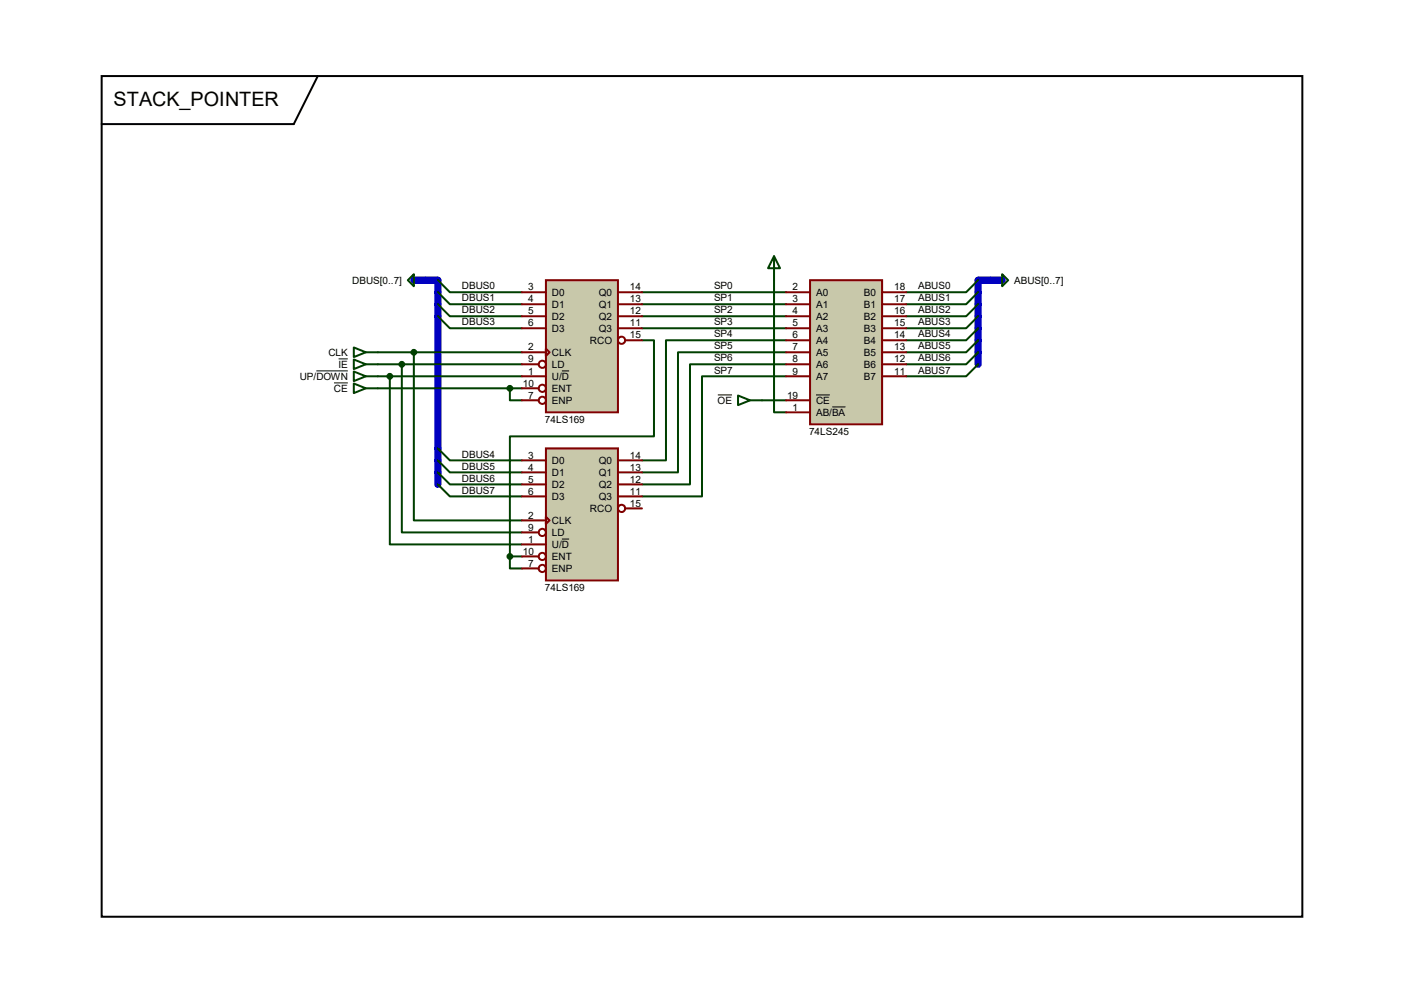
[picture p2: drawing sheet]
<svg xmlns="http://www.w3.org/2000/svg" width="297mm" height="210mm" viewBox="0 0 297 210" stroke-linecap="round" stroke-linejoin="round" font-family="sans-serif">
<path d="M90.1 59.3h2.5v43.1M209.5 59.3h-2.6v17.7" fill="none" stroke="#0000c0" stroke-width="1.5"/>
<g fill="none" stroke="#004000" stroke-width=".42">
<path d="M92.6 59.3l2.6 2.5h15.2M163.7 59.3v27.9h2.6M206.9 59.3l-2.5 2.5h-12.7M79.9 74.5h30.5M79.9 77h30.5M79.9 79.6h30.5M82.5 79.6v35.5h27.9M85 77v35.6h25.4M87.5 74.5v35.6h22.9M92.6 61.8l2.6 2.5h15.2M92.6 64.3l2.6 2.6h15.2M92.6 66.9l2.6 2.5h15.2"/>
<path d="M135.8 72h2.5v20.3h-30.4v25.4M135.8 61.8h30.5M135.8 64.3h30.5M135.8 66.9h30.5M135.8 69.4h30.5M166.3 72h-25.4v25.4h-5.1M166.3 74.5h-22.9v25.4h-7.6M166.3 77h-20.3v25.4h-10.2M166.3 79.6h-17.8v25.4h-12.7M206.9 77l-2.5 2.6h-12.7M206.9 74.5l-2.5 2.5h-12.7M206.9 72l-2.5 2.5h-12.7"/>
<path d="M206.9 69.4l-2.5 2.6h-12.7M206.9 66.9l-2.5 2.5h-12.7M206.9 64.3l-2.5 2.6h-12.7M206.9 61.8l-2.5 2.5h-12.7M79.9 82.1h30.5M92.6 94.8l2.6 2.6h15.2M92.6 97.4l2.6 2.5h15.2M92.6 99.9l2.6 2.5h15.2M107.9 82.1v2.6h2.5M161.2 84.7h5.1M92.6 102.4l2.6 2.6h15.2M107.9 117.7v2.5h2.5"/>
<path d="M107.9 117.7h2.5"/>
</g>
<path d="M21.5 16.1h254v177.8h-254zM67.2 16.1l-5.1 10.1h-40.6" fill="none" stroke="#000" stroke-width=".42"/>
<path d="M115.5 59.3h15.2v27.9h-15.2z" fill="#c8c8aa" stroke="#800000" stroke-width=".42"/>
<g fill="none" stroke="#800000" stroke-width=".42">
<path d="M110.4 61.8h5.1M110.4 64.3h5.1M110.4 66.9h5.1M110.4 69.4h5.1M110.4 74.5h5.1M110.4 77h3.6M110.4 79.6h5.1M115.5 73.7l.7 .8-.7 .8zM130.7 61.8h5.1M130.7 64.3h5.1M130.7 66.9h5.1M130.7 69.4h5.1"/>
<path d="M132.2 72h3.6M110.4 82.1h3.6M110.4 84.7h3.6"/>
<circle cx="114.7" cy="77" r=".76"/>
<circle cx="131.5" cy="72" r=".76"/>
<circle cx="114.7" cy="84.7" r=".76"/>
<circle cx="114.7" cy="82.1" r=".76"/>
</g>
<path d="M118.9 78.4h1.5" fill="none" stroke="#000" stroke-width=".21"/>
<path d="M115.5 94.8h15.2v28h-15.2z" fill="#c8c8aa" stroke="#800000" stroke-width=".42"/>
<g fill="none" stroke="#800000" stroke-width=".42">
<path d="M110.4 97.4h5.1M110.4 99.9h5.1M130.7 97.4h5.1M130.7 99.9h5.1M110.4 102.4h5.1M110.4 105h5.1M110.4 110.1h5.1M110.4 112.6h3.6M110.4 115.1h5.1M110.4 117.7h3.6M115.5 109.3l.7 .8-.7 .7zM130.7 102.4h5.1"/>
<path d="M130.7 105h5.1M132.2 107.5h3.6M110.4 120.2h3.6"/>
<circle cx="114.7" cy="112.6" r=".76"/>
<circle cx="114.7" cy="117.7" r=".76"/>
<circle cx="131.5" cy="107.5" r=".76"/>
<circle cx="114.7" cy="120.2" r=".76"/>
</g>
<path d="M118.9 114h1.5" fill="none" stroke="#000" stroke-width=".21"/>
<circle cx="107.9" cy="117.7" r=".51" fill="#004000" stroke="#004000" stroke-width=".42"/>
<path d="M171.4 59.3h15.2v30.4h-15.2z" fill="#c8c8aa" stroke="#800000" stroke-width=".42"/>
<g fill="none" stroke="#800000" stroke-width=".42">
<path d="M166.3 61.8h5.1M166.3 64.3h5.1M166.3 66.9h5.1M166.3 69.4h5.1M166.3 72h5.1M166.3 74.5h5.1M166.3 77h5.1M166.3 79.6h5.1M186.6 61.8h5.1M186.6 64.3h5.1M186.6 66.9h5.1M186.6 69.4h5.1"/>
<path d="M186.6 72h5.1M186.6 74.5h5.1M186.6 77h5.1M186.6 79.6h5.1M166.3 84.7h5.1M166.3 87.2h5.1"/>
</g>
<path d="M66.9 78.4h6.7M71.6 75.9h2M70.7 81h2.9M151.8 83.5h3.1M172.6 83.5h3M176.1 86.1h2.8" fill="none" stroke="#000" stroke-width=".21"/>
<g fill="none" stroke="#004000" stroke-width=".42">
<path d="M86.3 59.3l1.2-1.3v2.5zM163.7 54.2l1.3 2.5h-2.5zM163.7 54.2v5.1M212 58l1.3 1.3-1.3 1.2zM74.8 73.5l2.6 1-2.6 1zM74.8 76l2.6 1-2.6 1.1zM74.8 78.6l2.6 1-2.6 1zM77.4 74.5h2.5M77.4 77h2.5M77.4 79.6h2.5M74.8 81.1l2.6 1-2.6 1zM77.4 82.1h2.5"/>
<path d="M156.1 83.7l2.6 1-2.6 1zM158.7 84.7h2.5"/>
</g>
<path d="M87.5 59.3h2.6M209.5 59.3h2.5" fill="none" stroke="#0000c0" stroke-width="1.5"/>
<g fill="#004000" stroke="#004000" stroke-width=".42">
<circle cx="87.5" cy="74.5" r=".51"/>
<circle cx="85" cy="77" r=".51"/>
<circle cx="82.5" cy="79.6" r=".51"/>
<circle cx="107.9" cy="82.1" r=".51"/>
</g>
<text font-size="4.2" x="24" y="22.4">STACK_POINTER</text>
<g font-size="2.1">
<text x="74.5" y="60">DBUS[0..7]</text>
<text x="97.7" y="61.2">DBUS0</text>
<text x="97.7" y="63.8">DBUS1</text>
<text x="111.8" y="61.4">3</text>
<text x="111.8" y="64">4</text>
<text x="116.8" y="62.6">D0</text>
<text x="116.8" y="65.1">D1</text>
<text x="126.7" y="62.6">Q0</text>
<text x="126.7" y="65.1">Q1</text>
<text x="133.3" y="61.4">14</text>
<text x="133.3" y="64">13</text>
<text x="151" y="61.2">SP0</text>
<text x="151" y="63.8">SP1</text>
<text x="167.6" y="61.4">2</text>
<text x="167.6" y="64">3</text>
<text x="172.6" y="62.6">A0</text>
<text x="172.6" y="65.1">A1</text>
<text x="182.8" y="62.6">B0</text>
<text x="182.8" y="65.1">B1</text>
<text x="189.1" y="61.4">18</text>
<text x="189.1" y="64">17</text>
<text x="194.2" y="63.8">ABUS1</text>
<text x="194.2" y="61.2">ABUS0</text>
<text x="214.5" y="60">ABUS[0..7]</text>
<text x="97.7" y="66.3">DBUS2</text>
<text x="97.7" y="68.8">DBUS3</text>
<text x="111.8" y="66.5">5</text>
<text x="111.8" y="69">6</text>
<text x="116.8" y="67.6">D2</text>
<text x="116.8" y="70.2">D3</text>
<text x="126.7" y="67.6">Q2</text>
<text x="126.7" y="70.2">Q3</text>
<text x="133.3" y="66.5">12</text>
<text x="133.3" y="69">11</text>
<text x="133.3" y="71.6">15</text>
<text x="151" y="66.3">SP2</text>
<text x="151" y="68.8">SP3</text>
<text x="151" y="71.4">SP4</text>
<text x="167.6" y="66.5">4</text>
<text x="167.6" y="69">5</text>
<text x="167.6" y="71.6">6</text>
<text x="172.6" y="67.6">A2</text>
<text x="172.6" y="70.2">A3</text>
<text x="182.8" y="67.6">B2</text>
<text x="182.8" y="70.2">B3</text>
<text x="189.1" y="66.5">16</text>
<text x="189.1" y="69">15</text>
<text x="189.1" y="71.6">14</text>
<text x="194.2" y="71.4">ABUS4</text>
<text x="194.2" y="68.8">ABUS3</text>
<text x="194.2" y="66.3">ABUS2</text>
<text x="69.5" y="75.3">CLK</text>
<text x="71.6" y="77.8">IE</text>
<text x="111.8" y="74.1">2</text>
<text x="111.8" y="76.7">9</text>
<text x="116.8" y="75.3">CLK</text>
<text x="116.8" y="77.8">LD</text>
<text x="124.8" y="72.7">RCO</text>
<text x="151" y="73.9">SP5</text>
<text x="151" y="76.5">SP6</text>
<text x="167.6" y="74.1">7</text>
<text x="167.6" y="76.7">8</text>
<text x="172.6" y="72.7">A4</text>
<text x="172.6" y="75.3">A5</text>
<text x="172.6" y="77.8">A6</text>
<text x="182.8" y="72.7">B4</text>
<text x="182.8" y="75.3">B5</text>
<text x="182.8" y="77.8">B6</text>
<text x="189.1" y="74.1">13</text>
<text x="189.1" y="76.7">12</text>
<text x="194.2" y="76.5">ABUS6</text>
<text x="194.2" y="73.9">ABUS5</text>
<text x="63.4" y="80.3">UP/DOWN</text>
<text x="70.7" y="82.9">CE</text>
<text x="110.6" y="81.7">10</text>
<text x="111.8" y="79.2">1</text>
<text x="116.8" y="80.3">U/D</text>
<text x="116.8" y="82.9">ENT</text>
<text x="151" y="79">SP7</text>
<text x="167.6" y="79.2">9</text>
<text x="172.6" y="80.3">A7</text>
<text x="182.8" y="80.3">B7</text>
<text x="189.1" y="79.2">11</text>
<text x="194.2" y="79">ABUS7</text>
<text x="111.8" y="84.3">7</text>
<text x="115.3" y="89.4">74LS169</text>
<text x="116.8" y="85.4">ENP</text>
<text x="151.8" y="85.4">OE</text>
<text x="166.5" y="84.3">19</text>
<text x="167.6" y="86.8">1</text>
<text x="172.6" y="85.4">CE</text>
<text x="172.6" y="88">AB/BA</text>
<text x="171.2" y="91.9">74LS245</text>
<text x="97.7" y="96.8">DBUS4</text>
<text x="97.7" y="99.3">DBUS5</text>
<text x="97.7" y="101.9">DBUS6</text>
<text x="111.8" y="97">3</text>
<text x="111.8" y="99.5">4</text>
<text x="116.8" y="98.1">D0</text>
<text x="116.8" y="100.7">D1</text>
<text x="126.7" y="98.1">Q0</text>
<text x="126.7" y="100.7">Q1</text>
<text x="133.3" y="97">14</text>
<text x="133.3" y="99.5">13</text>
<text x="97.7" y="104.4">DBUS7</text>
<text x="111.8" y="102.1">5</text>
<text x="111.8" y="104.6">6</text>
<text x="116.8" y="103.2">D2</text>
<text x="116.8" y="105.7">D3</text>
<text x="126.7" y="103.2">Q2</text>
<text x="126.7" y="105.7">Q3</text>
<text x="133.3" y="102.1">12</text>
<text x="133.3" y="104.6">11</text>
<text x="133.3" y="107.1">15</text>
<text x="111.8" y="109.7">2</text>
<text x="111.8" y="112.2">9</text>
<text x="116.8" y="110.8">CLK</text>
<text x="116.8" y="113.4">LD</text>
<text x="124.8" y="108.3">RCO</text>
<text x="110.6" y="117.3">10</text>
<text x="111.8" y="114.8">1</text>
<text x="111.8" y="119.8">7</text>
<text x="116.8" y="115.9">U/D</text>
<text x="116.8" y="118.4">ENT</text>
<text x="115.3" y="124.9">74LS169</text>
<text x="116.8" y="121">ENP</text>
</g>
</svg>
